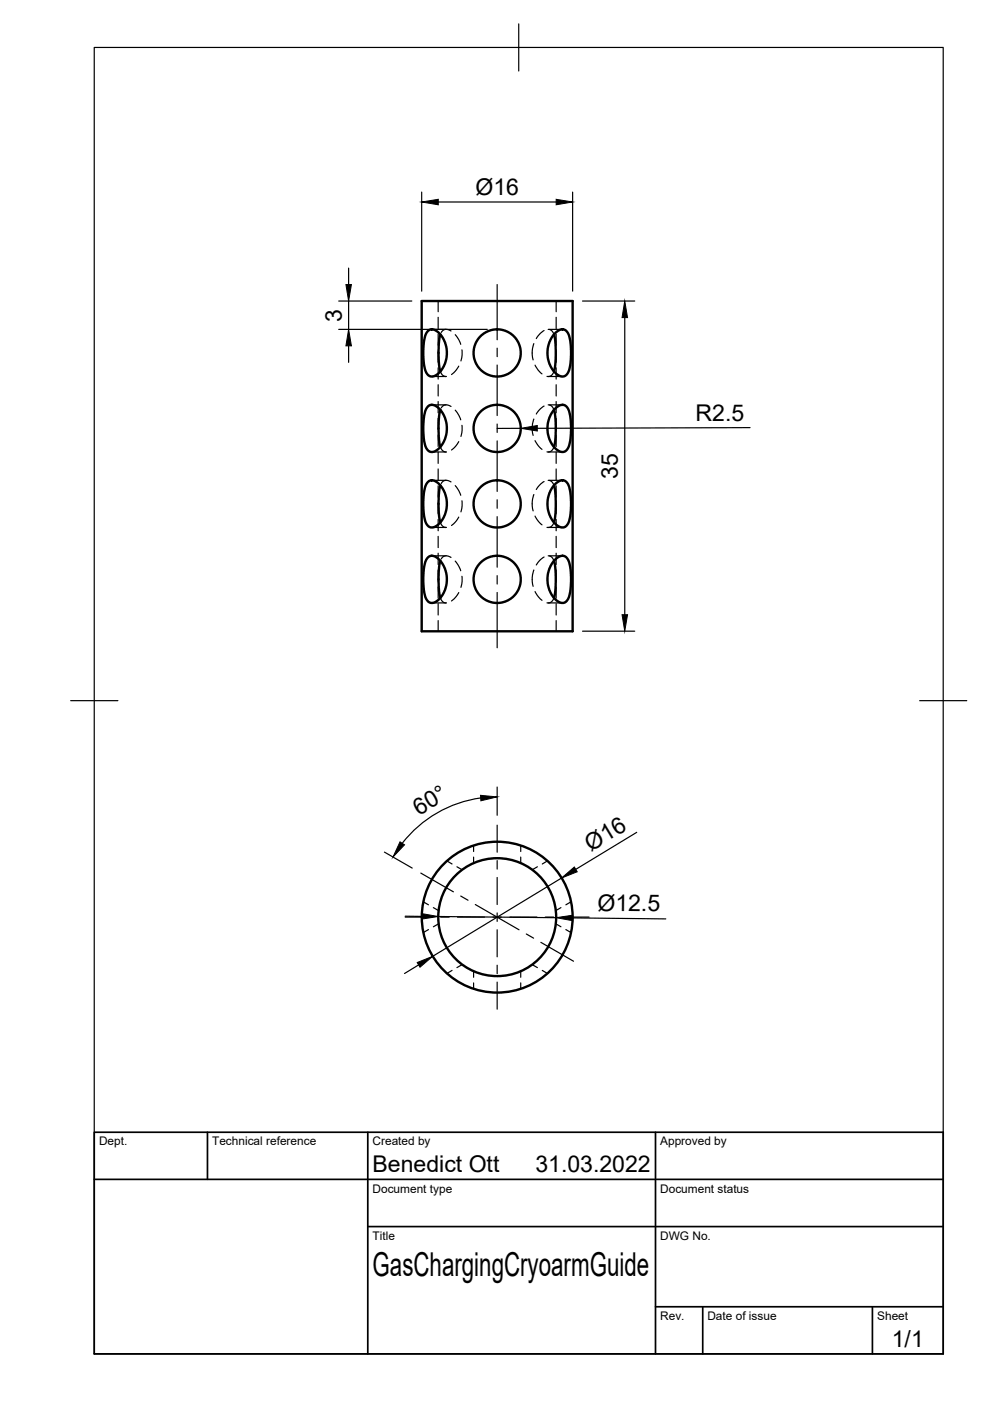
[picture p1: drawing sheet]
<svg xmlns="http://www.w3.org/2000/svg" width="210mm" height="297mm" viewBox="0 0 210 297" stroke-linecap="round" stroke-linejoin="round" font-family="sans-serif">
<!-- layer: Visible -->
<g fill="none" stroke="#000" stroke-width=".51">
<path d="M89.4 63.8h32v70h-32zM90.8 70.1l.5-.2h.6l.6 .2 .7 .6 .9 1.3 .6 2v1.7l-.6 1.9-1.2 1.6-1.2 .6-.8-.1-.5-.7-.6-2.2-.1-2.6 .2-1.8 .3-1.3zM93.4 70.9l-.3 1.3-.1 1.9v2.8l.4 1.8M117.5 70.9l.2 1.3 .1 1.9v2.8l-.3 1.8M117.6 70.7l1.1-.8h1l.8 .8 .3 1.2 .3 2.3-.2 3.1-.4 1.7-.5 .6-.6 .2-.8-.1-1.1-.9-.8-1.2-.5-1.4-.1-1 .1-1.7 .5-1.5zM90.7 86.2l.6-.3h.6l.8 .4 .5 .4 .9 1.3 .6 2v1.7l-.6 1.9-1.2 1.6-1.2 .6-.8-.1-.5-.7-.5-2-.2-2.8 .2-1.8 .3-1.3zM93.4 86.9l-.3 1.4-.1 1.8v2.8l.4 1.8M117.5 86.9l.2 1.4 .1 1.8v2.8l-.3 1.8M117.6 86.7l1.1-.8h1l.8 .8 .3 1.2 .3 2.3-.2 3.1-.4 1.7-.5 .6-.6 .2-.7-.1-1.1-.8-.9-1.3-.5-1.4-.1-1 .1-1.7 .5-1.5zM90.7 102.3l.4-.4 .6-.1 1.2 .6 1.2 1.6 .6 2v1.7l-.6 1.9-1.2 1.6-1.2 .6-.8-.1-.5-.7-.5-2v-4.3l.3-1.6zM90.8 118.1l.4-.2 .5-.1 1.2 .6 1.2 1.6 .6 2v1.7l-.6 1.9-1.2 1.6-1.2 .6-.8-.1-.5-.7-.5-2-.2-2.8 .2-1.8 .3-1.3zM93.4 102.9l-.3 1.4-.1 1.8v2.8l.4 1.9"/>
<path d="M93.4 118.9l-.3 1-.1 2.2v2.8l.4 1.9M117.5 102.9l.2 1.4 .1 1.8v2.8l-.3 1.9M117.5 118.9l.2 1 .1 2.2v2.8l-.3 1.9M117.5 118.9l1.1-.9 .8-.2 .8 .6 .6 1.2 .3 2.6-.2 3.1-.4 1.7-.5 .6-.5 .2-.8-.1-1.1-.8-.9-1.3-.5-1.4-.1-1 .1-1.7 .5-1.5zM117.6 102.8l1.1-.9h1l.8 .8 .3 1.2 .3 2.3-.2 3.1-.4 1.7-.5 .6-.5 .2-.8-.1-1.1-.8-.9-1.3-.5-1.4-.1-1 .1-1.7 .5-1.5z"/>
<circle cx="105.4" cy="74.8" r="5"/>
<circle cx="105.4" cy="90.8" r="5"/>
<circle cx="105.4" cy="106.8" r="5"/>
<circle cx="105.4" cy="122.8" r="5"/>
<circle cx="105.4" cy="194.5" r="12.5"/>
<circle cx="105.4" cy="194.5" r="16"/>
</g>
<!-- layer: Hidden -->
<g fill="none" stroke="#000" stroke-width=".25">
<path d="M91.5 69.8h3.1M92.9 63.8v2.3M92.9 67.3v2.4M92.9 70.9v2.3M92.9 74.4v2.4M92.9 78v2.4M93.4 78.7l.5 .9 .7 .2h-3.1M95.6 70.2l-.6-.3-.6-.1-.5 .2-.3 .5M96.5 71l.8 1.1 .4 .9M97.3 77.6l-.6 .9-1 .9M97.9 74.2l.1 1.1-.3 1.2M113.2 72.8l-.4 1.6 .2 1.9"/>
<path d="M113.5 77.4l.6 1.1 .8 .8M115.4 70.1l-1 .7-.7 1M116.2 79.8h3.1M116.2 69.8h3.1M116.5 69.9l.6 .3 .4 .7M117.5 78.7l-.6 .9-.5 .2h-.4M117.9 63.8v2.3M117.9 67.3v2.4M117.9 70.9v2.3M117.9 74.4v2.4M117.9 78v2.4M91.5 85.8h3.1"/>
<path d="M92.9 81.6v2.4M92.9 85.1v2.4M92.9 88.7v2.4M92.9 92.3v2.4M92.9 95.8v2.4M92.9 99.4v2.4M93.4 94.7l.5 .9 .7 .2h-3.1M95.6 86.2l-.7-.3-.5-.1-.5 .2-.3 .5M96.5 87l.8 1.1 .4 .9M97.3 93.6l-.6 .9-1 .9M97.9 90.2l.1 1.1-.3 1.2M113.2 88.8l-.4 1.6 .2 1.9"/>
<path d="M113.5 93.4l.6 1.1 .8 .8M115.4 86.1l-1 .7-.7 1M116.2 95.8h3.1M116.2 85.8h3.1M116.5 85.9l.6 .3 .4 .7M117.5 94.7l-.6 .9-.5 .2h-.4M117.9 81.6v2.4M117.9 85.1v2.4M117.9 88.7v2.4M117.9 92.3v2.4M117.9 95.8v2.4M117.9 99.4v2.4"/>
<path d="M91.5 117.8h3.1M91.5 101.8h3.1M92.9 103v2.4M92.9 106.6v2.4M92.9 110.1v2.4M92.9 113.7v2.4M92.9 117.3v2.4M93.4 110.8l.5 .8 .7 .2h-3.1M95.6 102.2l-.7-.3-.5-.1-.5 .3-.3 .4M95.6 118.2l-.6-.3-.6-.1-.5 .3-.3 .4M96.5 103l.8 1.1 .4 .9M96.5 119l.8 1.2 .4 .8"/>
<path d="M97.3 109.6l-.6 .9-1 .9M97.9 106.2l.1 1.1-.3 1.2M113.2 104.8l-.4 1.6 .2 1.9M113.5 109.4l.6 1.1 .8 .8M115.4 102.1l-1 .7-.7 1M115.4 118.1l-1 .7-.7 1M116.2 117.8h3.1M116.2 111.8h3.1M116.2 101.8h3.1M116.5 101.9l.6 .3 .4 .7M116.5 117.9l.6 .3 .4 .7M117.5 110.8l-.6 .8-.5 .2h-.4"/>
<path d="M117.9 103v2.4M117.9 106.6v2.4M117.9 110.1v2.4M117.9 113.7v2.4M117.9 117.3v2.4M92.9 120.9v2.3M92.9 124.4v2.4M92.9 128v2.4M92.9 131.6v2.2M93.4 126.8l.5 .8 .7 .2h-3.1M97.3 125.6l-.6 .9-1 .9M97.9 122.2l.1 1.1-.3 1.2"/>
<path d="M113.2 120.8l-.4 1.6 .2 1.9M113.5 125.4l.6 1.1 .8 .8M116.2 127.8h3.1M117.5 126.8l-.6 .8-.4 .2h-.5M117.9 120.9v2.3M117.9 124.4v2.4M117.9 128v2.4M117.9 131.6v2.2M100.4 179.3v1.2M110.4 179.3v1.2M89.7 191.2l1.1 .6M90.8 197.1l-1.1 .6"/>
<path d="M91.9 192.4l1.1 .7M93 195.9l-1.1 .6M94.7 182.5l1.1 .7M96.9 183.8l1.1 .6M100.4 181.7v1.3M110.4 181.7v1.3M113.9 183.8l-1.1 .6M116.1 182.5l-1.1 .7M117.8 195.9l1.1 .6M118.9 192.4l-1.1 .7M120 197.1l1.1 .6M121.1 191.2l-1.1 .6"/>
<path d="M95.8 205.7l-1.1 .7M98 204.5l-1.1 .7M100.4 205.9v1.3M100.4 208.4v1.3M110.4 205.9v1.3M110.4 208.4v1.3M112.8 204.5l1.1 .7M115 205.7l1.1 .7"/>
</g>
<!-- layer: TitleBlock -->
<path d="M20 240.1h180v46.9h-180zM20 250h180M44 240.1v9.9M78 240.1v46.9M139 240.1v46.9M78 260.1h122M139 277.1h61M149 277.1v9.9M185 277.1v9.9" fill="none" stroke="#000" stroke-width=".36"/>
<!-- layer: Border -->
<path d="M20 10.1h180v276.9h-180zM110 5.1v10M15 148.6h10M195 148.6h10" fill="none" stroke="#000" stroke-width=".25"/>
<!-- layer: FD_Dimensions -->
<g fill="none" stroke="#000" stroke-width=".25">
<path d="M73.9 56.8v3.5M89.4 40.7v21M92.9 42.8h25M121.4 40.7v21M71.8 63.8h15.5M71.8 69.8h31.5M73.9 63.8v6M73.9 73.3v3.5M123.5 63.8h11.1M132.5 67.3v63M110.4 90.8h-5M159 90.7l-45.1 .1"/>
<path d="M123.5 133.8h11.1M101.9 169.2a25.5 25.5 0 0 0-16.6 9.6M105.4 166.9v6M135 176.5l-12.9 7.8M81.5 180.7l5.9 3.4M85.9 194.3h3.5M92.9 194.3l25 .3M119.1 186.1l-27.4 16.7M121.4 194.6l19.8 .2M88.8 204.6l-3 1.8"/>
</g>
<g fill="#000" stroke="#000" stroke-width=".21">
<path d="M89.4 42.8l3.5-.5v1.1zM117.9 42.3l3.5 .5-3.5 .6zM73.9 69.8l.6 3.5h-1.2zM73.3 60.3h1.2l-.6 3.5zM132.5 63.8l.6 3.5h-1.2zM110.4 90.8l3.5-.6v1.2zM131.9 130.3h1.2l-.6 3.5zM84.8 178.5l1 .6-2.5 2.6zM101.9 168.6l3.5 .4-3.4 .8zM89.4 193.7l3.5 .6-3.5 .6zM117.9 194.6l3.5-.6v1.2zM119.1 186.1l2.7-2.3 .6 1z"/>
<path d="M88.5 204.1l3.2-1.3-2.7 2.3z"/>
</g>
<!-- layer: Smart Centers -->
<g fill="none" stroke="#000" stroke-width=".25">
<path d="M105.4 60.3v11.7M105.4 73.8v1.8M105.4 77.4v10.7M105.4 89.9v1.8M105.4 93.5v10.7M105.4 106v1.8M105.4 109.5v10.8M105.4 122.1v1.7M105.4 125.6v11.7M105.4 174.9v5.8M85.9 194.4h5.8M89.2 185.1l6.9 4"/>
<path d="M93.4 194.4h1.8M97 194.4h5.7M97.7 190l1.5 .9M100.8 191.8l9.2 5.3M104.5 194.4h1.8M105.4 182.5v1.8M105.4 186v5.8M105.4 193.6v1.8M105.4 197.1v5.8M108.1 194.4h5.7M111.6 198l1.5 .9M114.7 199.8l6.9 4"/>
<path d="M115.6 194.4h1.8M119.2 194.4h5.7M105.4 204.6v1.8M105.4 208.2v5.8"/>
</g>
<text font-size="7" x="79" y="270.6">GasChargingCryoarmGuide</text>
<g font-size="4.9">
<text x="100.8" y="41.3">Ø16</text>
<text x="72.5" y="68.2" transform="rotate(-90 72.5 68.2)">3</text>
<text x="147.5" y="89.2">R2.5</text>
<text x="131" y="101.5" transform="rotate(-90 131 101.5)">35</text>
<text x="88.8" y="172.9" transform="rotate(-30 88.8 172.9)">60°</text>
<text x="125.3" y="180.6" transform="rotate(-31 125.3 180.6)">Ø16</text>
<text x="126.7" y="193.1" transform="rotate(1 126.7 193.1)">Ø12.5</text>
<text x="79" y="248.5">Benedict Ott</text>
<text x="113.5" y="248.5">31.03.2022</text>
<text x="189.1" y="285.7">1/1</text>
</g>
<g font-size="2.5">
<text x="21" y="242.9">Dept.</text>
<text x="45" y="242.9">Technical reference</text>
<text x="79" y="242.9">Created by</text>
<text x="140" y="242.9">Approved by</text>
<text x="79" y="252.8">Document type</text>
<text x="140" y="252.8">Document status</text>
<text x="79" y="262.9">Title</text>
<text x="140" y="262.9">DWG No.</text>
<text x="140" y="279.9">Rev.</text>
<text x="150" y="279.9">Date of issue</text>
<text x="186" y="279.9">Sheet</text>
</g>
</svg>
